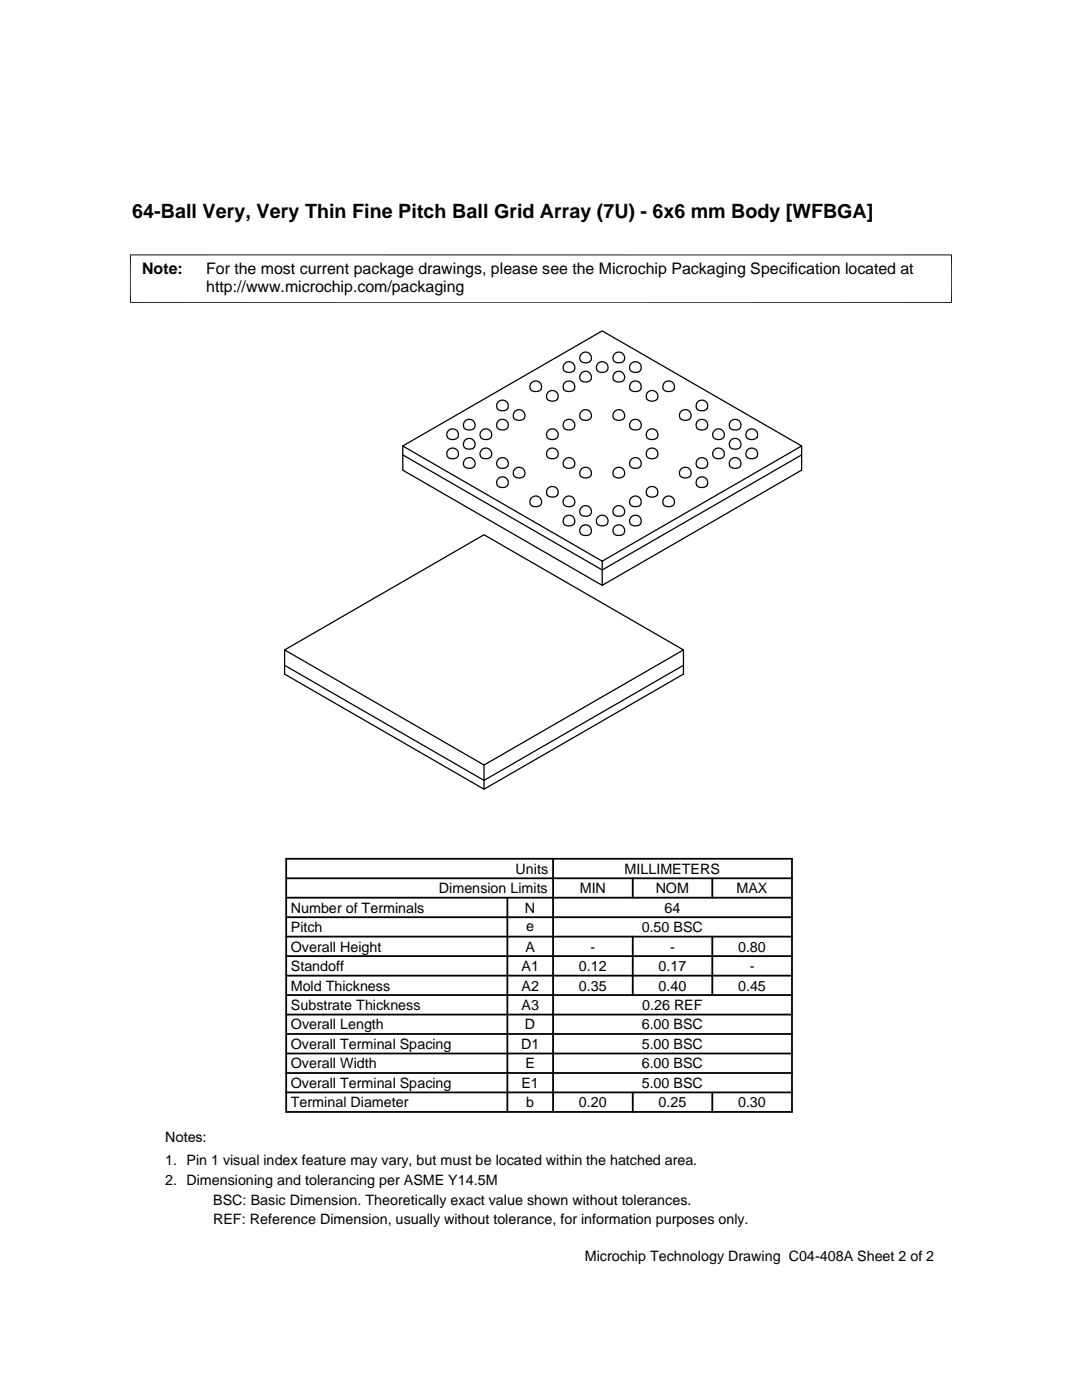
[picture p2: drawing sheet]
<svg xmlns="http://www.w3.org/2000/svg" width="216mm" height="279mm" viewBox="0 0 216 279" stroke-linecap="round" stroke-linejoin="round" font-family="sans-serif">
<g fill="none" stroke="#000" stroke-width=".25">
<path d="M107.9 77.7a1.32 1.32 0 0 1-2.2-.3 1.17 1.17 0 0 1 1.4-1.4 1.17 1.17 0 0 1 .8 1.7M109.5 78.2a1.12 1.12 0 0 1 1.9 .6 1.12 1.12 0 0 1-1.6 1.2 .99 .99 0 0 1-.8-.8 .99 .99 0 0 1 .5-1zM112.8 72.4a1.13 1.13 0 0 1 1.9 .7 1.13 1.13 0 0 1-1.6 1.2 .99 .99 0 0 1-.8-.8 .99 .99 0 0 1 .5-1.1zM114.6 77.7a1.32 1.32 0 0 1-2.2-.3 1.17 1.17 0 0 1 1.3-1.4 1.17 1.17 0 0 1 .9 1.7M116.2 74.3a1.11 1.11 0 0 1 1.8 .7 1.11 1.11 0 0 1-1.5 1.2 1 1 0 0 1-.9-.8 1 1 0 0 1 .6-1.1zM116.2 70.5a1.11 1.11 0 0 1 1.8 .7 1.11 1.11 0 0 1-1.5 1.2 1 1 0 0 1-.9-.8 1 1 0 0 1 .6-1.1zM119.4 72.4a1.13 1.13 0 0 1 1.9 .7 1.13 1.13 0 0 1-1.6 1.2 1.03 1.03 0 0 1-.7-.9 1.03 1.03 0 0 1 .4-1zM122.8 74.3a1.13 1.13 0 0 1 1.8 .7 1.13 1.13 0 0 1-1.6 1.2 1.01 1.01 0 0 1-.7-.8 1.01 1.01 0 0 1 .5-1.1zM122.8 70.5a1.13 1.13 0 0 1 1.8 .7 1.13 1.13 0 0 1-1.6 1.2 1.01 1.01 0 0 1-.7-.9 1.01 1.01 0 0 1 .5-1zM126.1 72.4a1.12 1.12 0 0 1 1.8 .7 1.12 1.12 0 0 1-1.5 1.2 .99 .99 0 0 1-.8-.8 .99 .99 0 0 1 .5-1.1zM127.8 77.7a1.32 1.32 0 0 1-2.2-.3 1.17 1.17 0 0 1 1.4-1.4 1.17 1.17 0 0 1 .8 1.7M129.4 78.2a1.12 1.12 0 0 1 1.9 .6 1.12 1.12 0 0 1-1.6 1.2 .99 .99 0 0 1-.8-.8 .99 .99 0 0 1 .5-1z"/>
<path d="M134.5 77.7a1.32 1.32 0 0 1-2.2-.3 1.17 1.17 0 0 1 1.3-1.4 1.17 1.17 0 0 1 .9 1.7M80.4 89v4.8l39.8 23 39.8-23v-4.8M80.4 90.8l39.8 22.9 39.8-22.9M80.4 89l39.8-23 39.8 23-39.8 23zM89.6 89.7a1.13 1.13 0 0 1 1.9 .6 1.13 1.13 0 0 1-1.6 1.2 .99 .99 0 0 1-.8-.8 .99 .99 0 0 1 .5-1zM89.6 85.8a1.12 1.12 0 0 1 1.9 .7 1.12 1.12 0 0 1-1.6 1.2 .99 .99 0 0 1-.8-.8 .99 .99 0 0 1 .5-1.1zM92.9 83.9a1.13 1.13 0 0 1 1.9 .7 1.13 1.13 0 0 1-1.6 1.2 1 1 0 0 1-.8-.9 1 1 0 0 1 .5-1zM92.9 91.6a1.13 1.13 0 0 1 1.9 .6 1.13 1.13 0 0 1-1.6 1.2 1.01 1.01 0 0 1-.8-.8 1.01 1.01 0 0 1 .5-1zM92.9 87.7a1.13 1.13 0 0 1 1.9 .7 1.13 1.13 0 0 1-1.6 1.2 1.01 1.01 0 0 1-.8-.8 1.01 1.01 0 0 1 .5-1.1zM96.2 85.8a1.11 1.11 0 0 1 1.9 .6 1.11 1.11 0 0 1-1.5 1.3 1 1 0 0 1-.9-.8 1 1 0 0 1 .5-1.1zM96.2 89.7a1.11 1.11 0 0 1 1.9 .6 1.11 1.11 0 0 1-1.5 1.2 1 1 0 0 1-.9-.8 1 1 0 0 1 .5-1zM99.6 91.6a1.13 1.13 0 0 1 1.8 .6 1.13 1.13 0 0 1-1.6 1.2 1.01 1.01 0 0 1-.8-.8 1.01 1.01 0 0 1 .6-1z"/>
<path d="M99.6 95.4a1.13 1.13 0 0 1 1.8 .7 1.13 1.13 0 0 1-1.6 1.2 1.01 1.01 0 0 1-.8-.9 1.01 1.01 0 0 1 .6-1zM99.6 80.1a1.13 1.13 0 0 1 1.8 .7 1.13 1.13 0 0 1-1.6 1.1 1 1 0 0 1-.7-.8 1 1 0 0 1 .5-1zM99.6 83.9a1.13 1.13 0 0 1 1.8 .7 1.13 1.13 0 0 1-1.6 1.2 1 1 0 0 1-.7-.9 1 1 0 0 1 .5-1zM102.9 93.5a1.13 1.13 0 0 1 1.8 .6 1.13 1.13 0 0 1-1.6 1.2 .99 .99 0 0 1-.7-.8 .99 .99 0 0 1 .5-1zM102.9 82a1.12 1.12 0 0 1 1.8 .7 1.12 1.12 0 0 1-1.6 1.1 .99 .99 0 0 1-.7-.8 .99 .99 0 0 1 .5-1zM106.2 99.2a1.1 1.1 0 0 1 1.8 .7 1.1 1.1 0 0 1-1.5 1.2 1 1 0 0 1-.8-.8 1 1 0 0 1 .5-1.1zM109.5 85.8a1.12 1.12 0 0 1 1.9 .7 1.12 1.12 0 0 1-1.6 1.2 .99 .99 0 0 1-.8-.8 .99 .99 0 0 1 .5-1.1zM109.5 89.7a1.13 1.13 0 0 1 1.9 .6 1.13 1.13 0 0 1-1.6 1.2 1.03 1.03 0 0 1-.8-.8 1.03 1.03 0 0 1 .5-1zM111.3 98.7a1.39 1.39 0 0 1-2.1 .1 1.17 1.17 0 0 1 1-1.7 1.17 1.17 0 0 1 1.1 1.7M112.8 99.2a1.12 1.12 0 0 1 1.9 .7 1.12 1.12 0 0 1-1.6 1.2 .99 .99 0 0 1-.8-.9 .99 .99 0 0 1 .5-1zM112.8 83.9a1.13 1.13 0 0 1 1.9 .7 1.13 1.13 0 0 1-1.6 1.2 1 1 0 0 1-.8-.9 1 1 0 0 1 .5-1zM112.8 91.6a1.13 1.13 0 0 1 1.9 .6 1.13 1.13 0 0 1-1.6 1.2 1.01 1.01 0 0 1-.8-.8 1.01 1.01 0 0 1 .5-1z"/>
<path d="M116.1 93.5a1.11 1.11 0 0 1 1.9 .6 1.11 1.11 0 0 1-1.5 1.3 1 1 0 0 1-.9-.8 1 1 0 0 1 .5-1.1zM116.1 82a1.11 1.11 0 0 1 1.9 .6 1.11 1.11 0 0 1-1.5 1.3 1 1 0 0 1-.9-.8 1 1 0 0 1 .5-1.1zM122.8 93.5a1.13 1.13 0 0 1 1.8 .6 1.13 1.13 0 0 1-1.6 1.2 .99 .99 0 0 1-.7-.8 .99 .99 0 0 1 .5-1zM122.8 82a1.12 1.12 0 0 1 1.8 .7 1.12 1.12 0 0 1-1.6 1.1 .99 .99 0 0 1-.7-.8 .99 .99 0 0 1 .5-1zM126.1 99.2a1.12 1.12 0 0 1 1.8 .7 1.12 1.12 0 0 1-1.5 1.2 .98 .98 0 0 1-.8-.8 .98 .98 0 0 1 .5-1.1zM126.1 91.6a1.12 1.12 0 0 1 1.8 .6 1.12 1.12 0 0 1-1.5 1.2 1 1 0 0 1-.8-.8 1 1 0 0 1 .5-1zM126.1 83.9a1.1 1.1 0 0 1 1.8 .6 1.1 1.1 0 0 1-1.4 1.3 .99 .99 0 0 1-.9-.8 .99 .99 0 0 1 .5-1.1zM129.4 85.8a1.13 1.13 0 0 1 1.9 .7 1.13 1.13 0 0 1-1.6 1.2 .99 .99 0 0 1-.8-.8 .99 .99 0 0 1 .5-1.1zM129.4 89.7a1.13 1.13 0 0 1 1.9 .6 1.13 1.13 0 0 1-1.6 1.2 1.03 1.03 0 0 1-.8-.8 1.03 1.03 0 0 1 .5-1zM131.2 98.7a1.39 1.39 0 0 1-2.1 .1 1.17 1.17 0 0 1 1-1.7 1.17 1.17 0 0 1 1.1 1.7M132.7 99.2a1.12 1.12 0 0 1 1.9 .7 1.12 1.12 0 0 1-1.6 1.2 .99 .99 0 0 1-.8-.9 .99 .99 0 0 1 .5-1zM136 82a1.12 1.12 0 0 1 1.9 .7 1.12 1.12 0 0 1-1.6 1.1 .99 .99 0 0 1-.8-.8 .99 .99 0 0 1 .5-1z"/>
<path d="M136 93.5a1.12 1.12 0 0 1 1.9 .7 1.12 1.12 0 0 1-1.6 1.1 .99 .99 0 0 1-.8-.8 .99 .99 0 0 1 .5-1zM141.1 96.8a1.15 1.15 0 0 0-.4-1.5 1.15 1.15 0 0 0-1.5 .3 1.15 1.15 0 0 0 .1 1.5 1.43 1.43 0 0 0 1.8-.3M141.1 93a1.15 1.15 0 0 0-.4-1.5 1.15 1.15 0 0 0-1.5 .2 1.15 1.15 0 0 0 .1 1.6 1.43 1.43 0 0 0 1.8-.3M141.1 85.3a1.15 1.15 0 0 0-.4-1.4 1.15 1.15 0 0 0-1.5 .2 1.15 1.15 0 0 0 .1 1.5 1.46 1.46 0 0 0 1.8-.3M141.1 81.5a1.15 1.15 0 0 0-.4-1.5 1.15 1.15 0 0 0-1.5 .3 1.15 1.15 0 0 0 .1 1.5 1.46 1.46 0 0 0 1.8-.3M142.7 85.8a1.12 1.12 0 0 1 1.8 .7 1.12 1.12 0 0 1-1.6 1.2 .99 .99 0 0 1-.7-.8 .99 .99 0 0 1 .5-1.1zM142.7 89.7a1.12 1.12 0 0 1 1.8 .6 1.12 1.12 0 0 1-1.6 1.2 .99 .99 0 0 1-.7-.8 .99 .99 0 0 1 .5-1zM146 83.9a1.11 1.11 0 0 1 1.8 .6 1.11 1.11 0 0 1-1.5 1.3 .99 .99 0 0 1-.8-.8 .99 .99 0 0 1 .5-1.1zM146 91.6a1.13 1.13 0 0 1 1.8 .7 1.13 1.13 0 0 1-1.6 1.1 1.01 1.01 0 0 1-.7-.8 1.01 1.01 0 0 1 .5-1zM146 87.7a1.11 1.11 0 0 1 1.8 .6 1.11 1.11 0 0 1-1.5 1.3 1 1 0 0 1-.8-.8 1 1 0 0 1 .5-1.1zM149.2 85.9a1.14 1.14 0 0 1 1.6 0 1.14 1.14 0 0 1 0 1.6 1.31 1.31 0 0 1-2-.5l.1-.6zM149.2 89.7a1.14 1.14 0 0 1 1.6 0 1.14 1.14 0 0 1 0 1.7 1.31 1.31 0 0 1-2-.6l.1-.6z"/>
<path d="M112.8 103.1a1.12 1.12 0 0 1 1.9 .6 1.12 1.12 0 0 1-1.6 1.2 .99 .99 0 0 1-.8-.8 .99 .99 0 0 1 .5-1zM116.1 105a1.1 1.1 0 0 1 1.9 .6 1.1 1.1 0 0 1-1.5 1.2 1 1 0 0 1-.8-.8 1 1 0 0 1 .4-1zM116.1 101.1a1.1 1.1 0 0 1 1.9 .7 1.1 1.1 0 0 1-1.5 1.2 1 1 0 0 1-.8-.8 1 1 0 0 1 .4-1.1zM119.4 103.1a1.13 1.13 0 0 1 1.9 .6 1.13 1.13 0 0 1-1.6 1.2 .99 .99 0 0 1-.8-.8 .99 .99 0 0 1 .5-1zM120.2 112v4.8M122.8 101.1a1.13 1.13 0 0 1 1.8 .7 1.13 1.13 0 0 1-1.6 1.2 1 1 0 0 1-.7-.8 1 1 0 0 1 .5-1.1zM122.8 105a1.13 1.13 0 0 1 1.8 .6 1.13 1.13 0 0 1-1.6 1.2 1 1 0 0 1-.7-.8 1 1 0 0 1 .5-1zM126.1 103.1a1.12 1.12 0 0 1 1.8 .6 1.12 1.12 0 0 1-1.5 1.2 .98 .98 0 0 1-.8-.8 .98 .98 0 0 1 .5-1zM56.8 132.8l39.8 22.9 39.8-22.9M56.8 129.7l39.8-23 39.8 23-39.8 23zM56.8 129.7v4.8l39.8 23 39.8-23v-4.8M96.6 152.7v4.8"/>
</g>
<path d="M26 50.8v9.7M189.9 50.8v9.7M189.9 50.9h-164M25.9 60.4h164" fill="none" stroke="#000" stroke-width=".2"/>
<g fill="none" stroke="#000" stroke-width=".36">
<path d="M57.1 171.4h100.9v50.5h-100.9zM57.1 179.2h100.9M57.1 175.3h100.9M101.2 179.2v42.7M110.4 171.4v50.5M126.3 175.3v3.9M142.1 175.3v3.9M57.1 190.8h100.9M57.1 186.9h100.9M57.1 183h100.9M57.1 194.7h100.9M57.1 198.6h100.9"/>
<path d="M126.3 186.9v11.7M142.1 186.9v11.7M57.1 206.4h100.9M57.1 202.5h100.9M57.1 214.1h100.9M57.1 210.2h100.9M57.1 218h100.9M126.3 218v3.9M142.1 218v3.9"/>
</g>
<text font-size="3.9" x="26.4" y="43.5">64-Ball Very, Very Thin Fine Pitch Ball Grid Array (7U) - 6x6 mm Body [WFBGA]</text>
<g font-size="3.2">
<text x="28.4" y="54.6">Note:</text>
<text x="41.1" y="54.6">For the most current package drawings, please see the Microchip Packaging Specification located at</text>
<text x="41.1" y="58.3">http://www.microchip.com/packaging</text>
</g>
<g font-size="2.9">
<text x="87.6" y="178.2">Dimension Limits</text>
<text x="102.9" y="174.4">Units</text>
<text x="115.7" y="178.2">MIN</text>
<text x="124.6" y="174.4">MILLIMETERS</text>
<text x="130.8" y="178.2">NOM</text>
<text x="147" y="178.2">MAX</text>
<text x="58" y="182.1">Number of Terminals</text>
<text x="104.8" y="182.1">N</text>
<text x="105" y="185.7">e</text>
<text x="132.6" y="182.1">64</text>
<text x="58" y="189.9">Overall Height</text>
<text x="58" y="186">Pitch</text>
<text x="104.8" y="189.9">A</text>
<text x="117.8" y="189.9">-</text>
<text x="128" y="186">0.50 BSC</text>
<text x="133.7" y="189.9">-</text>
<text x="147.3" y="189.9">0.80</text>
<text x="58" y="193.8">Standoff</text>
<text x="58" y="197.7">Mold Thickness</text>
<text x="104.1" y="193.8">A1</text>
<text x="104.1" y="197.7">A2</text>
<text x="115.5" y="197.7">0.35</text>
<text x="115.5" y="193.8">0.12</text>
<text x="131.4" y="193.8">0.17</text>
<text x="131.4" y="197.7">0.40</text>
<text x="147.3" y="197.7">0.45</text>
<text x="149.6" y="193.8">-</text>
<text x="58" y="201.6">Substrate Thickness</text>
<text x="104.1" y="201.5">A3</text>
<text x="128.1" y="201.6">0.26 REF</text>
<text x="58" y="205.4">Overall Length</text>
<text x="58" y="209.3">Overall Terminal Spacing</text>
<text x="104" y="209.3">D1</text>
<text x="104.8" y="205.4">D</text>
<text x="128" y="205.4">6.00 BSC</text>
<text x="128" y="209.3">5.00 BSC</text>
<text x="58" y="213.2">Overall Width</text>
<text x="104.8" y="213.2">E</text>
<text x="128" y="213.2">6.00 BSC</text>
<text x="58" y="221">Terminal Diameter</text>
<text x="58" y="217.1">Overall Terminal Spacing</text>
<text x="104" y="217.1">E1</text>
<text x="105" y="221">b</text>
<text x="115.5" y="221">0.20</text>
<text x="128" y="217.1">5.00 BSC</text>
<text x="131.4" y="221">0.25</text>
<text x="147.3" y="221">0.30</text>
<text x="32.9" y="228">Notes:</text>
<text x="32.9" y="232.6">1. Pin 1 visual index feature may vary, but must be located within the hatched area.</text>
<text x="32.9" y="236.5">2. Dimensioning and tolerancing per ASME Y14.5M</text>
<text x="42.5" y="244.3">REF: Reference Dimension, usually without tolerance, for information purposes only.</text>
<text x="42.5" y="240.6">BSC: Basic Dimension. Theoretically exact value shown without tolerances.</text>
<text x="116.7" y="251.7">Microchip Technology Drawing C04-408A Sheet 2 of 2</text>
</g>
</svg>
